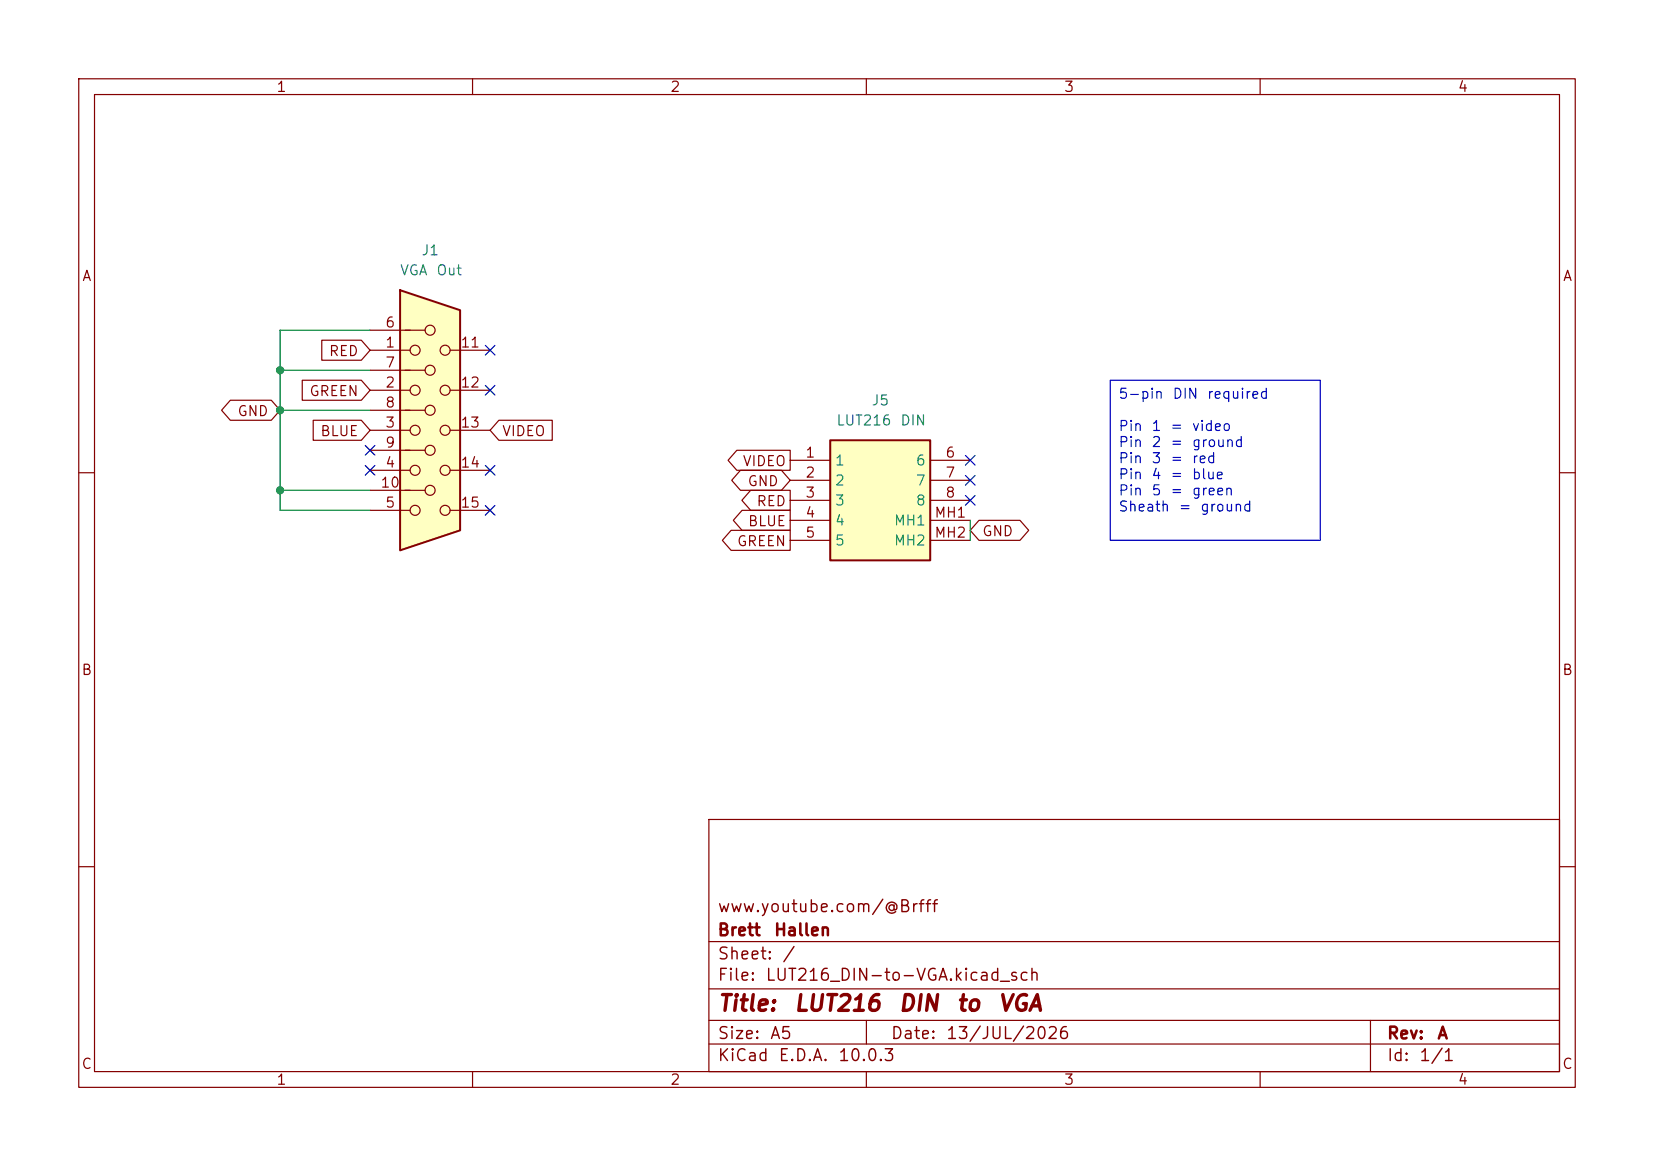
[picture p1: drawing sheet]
(kicad_sch
 (version 20260306)
 (generator "eeschema")
 (generator_version "10.0")
 (paper "A5")
 (title_block
  (title "LUT216 DIN to VGA")
  (date "13/JUL/2026")
  (rev "A")
  (company "Brett Hallen")
  (comment 1 "www.youtube.com/@Brfff"))
 (lib_symbols
  (symbol "Clueless_Engineer:671-0801" (exclude_from_sim no) (in_bom yes) (on_board yes)
   (in_pos_files yes)
   (duplicate_pin_numbers_are_jumpers no)
   (property "Reference" "J" (at 19.05 7.62 0) (show_name no) (do_not_autoplace no) (effects (font (size 1.27 1.27)) (justify left top)))
   (property "Value" "671-0801" (at 19.05 5.08 0) (show_name no) (do_not_autoplace no) (effects (font (size 1.27 1.27)) (justify left top)))
   (property "Footprint" "6710801" (at 19.05 -94.92 0) (show_name no) (do_not_autoplace no) (hide yes) (effects (font (size 1.27 1.27)) (justify left top)))
   (property "Datasheet" "https://www.mouser.co.uk/datasheet/2/458/deltron-671-0401-4-way-din-socket-data-1859903.pdf" (at 19.05 -194.92 0) (show_name no) (do_not_autoplace no) (hide yes) (effects (font (size 1.27 1.27)) (justify left top)))
   (property "Description" "Deltron 8 Pole Right Angle Din Socket Socket, 2A, 100 V ac, Lockable" (at 0 0 0) (show_name no) (do_not_autoplace no) (hide yes) (effects (font (size 1.27 1.27))))
   (property "Height" "19.5" (at 19.05 -394.92 0) (show_name no) (do_not_autoplace no) (hide yes) (effects (font (size 1.27 1.27)) (justify left top)))
   (property "element14 Part Number" "" (at 19.05 -494.92 0) (show_name no) (do_not_autoplace no) (hide yes) (effects (font (size 1.27 1.27)) (justify left top)))
   (property "element14 Price/Stock" "" (at 19.05 -594.92 0) (show_name no) (do_not_autoplace no) (hide yes) (effects (font (size 1.27 1.27)) (justify left top)))
   (property "Manufacturer_Name" "DELTRON COMPONENTS" (at 19.05 -694.92 0) (show_name no) (do_not_autoplace no) (hide yes) (effects (font (size 1.27 1.27)) (justify left top)))
   (property "Manufacturer_Part_Number" "671-0801" (at 19.05 -794.92 0) (show_name no) (do_not_autoplace no) (hide yes) (effects (font (size 1.27 1.27)) (justify left top)))
   (symbol "671-0801_1_1"
    (rectangle (start 5.08 2.54) (end 17.78 -12.7) (stroke (width 0.254) (type default)) (fill (type background)))
    (pin passive line (at 0 0 0) (length 5.08) (name "1" (effects (font (size 1.27 1.27)))) (number "1" (effects (font (size 1.27 1.27)))))
    (pin passive line (at 0 -2.54 0) (length 5.08) (name "2" (effects (font (size 1.27 1.27)))) (number "2" (effects (font (size 1.27 1.27)))))
    (pin passive line (at 0 -5.08 0) (length 5.08) (name "3" (effects (font (size 1.27 1.27)))) (number "3" (effects (font (size 1.27 1.27)))))
    (pin passive line (at 0 -7.62 0) (length 5.08) (name "4" (effects (font (size 1.27 1.27)))) (number "4" (effects (font (size 1.27 1.27)))))
    (pin passive line (at 0 -10.16 0) (length 5.08) (name "5" (effects (font (size 1.27 1.27)))) (number "5" (effects (font (size 1.27 1.27)))))
    (pin passive line (at 22.86 0 180) (length 5.08) (name "6" (effects (font (size 1.27 1.27)))) (number "6" (effects (font (size 1.27 1.27)))))
    (pin passive line (at 22.86 -2.54 180) (length 5.08) (name "7" (effects (font (size 1.27 1.27)))) (number "7" (effects (font (size 1.27 1.27)))))
    (pin passive line (at 22.86 -5.08 180) (length 5.08) (name "8" (effects (font (size 1.27 1.27)))) (number "8" (effects (font (size 1.27 1.27)))))
    (pin passive line (at 22.86 -7.62 180) (length 5.08) (name "MH1" (effects (font (size 1.27 1.27)))) (number "MH1" (effects (font (size 1.27 1.27)))))
    (pin passive line (at 22.86 -10.16 180) (length 5.08) (name "MH2" (effects (font (size 1.27 1.27)))) (number "MH2" (effects (font (size 1.27 1.27))))))
   (embedded_fonts no))
  (symbol "Connector:DE15_Socket_HighDensity"
   (pin_names
    (offset 1.016) (hide yes)) (exclude_from_sim no) (in_bom yes) (on_board yes)
   (in_pos_files yes)
   (duplicate_pin_numbers_are_jumpers no)
   (property "Reference" "J" (at 0 21.59 0) (show_name no) (do_not_autoplace no) (effects (font (size 1.27 1.27))))
   (property "Value" "DE15_Socket_HighDensity" (at 0 19.05 0) (show_name no) (do_not_autoplace no) (effects (font (size 1.27 1.27))))
   (property "Footprint" "" (at -24.13 10.16 0) (show_name no) (do_not_autoplace no) (hide yes) (effects (font (size 1.27 1.27))))
   (property "Datasheet" "" (at -24.13 10.16 0) (show_name no) (do_not_autoplace no) (hide yes) (effects (font (size 1.27 1.27))))
   (property "Description" "15-pin D-SUB connector, socket (female), High density (3 columns), Triple Row, Generic, VGA-connector" (at 0 0 0) (show_name no) (do_not_autoplace no) (hide yes) (effects (font (size 1.27 1.27))))
   (symbol "DE15_Socket_HighDensity_0_1"
    (polyline (pts (xy -3.81 17.78) (xy -3.81 -15.24) (xy 3.81 -12.7) (xy 3.81 15.24) (xy -3.81 17.78)) (stroke (width 0.254) (type default)) (fill (type background)))
    (polyline (pts (xy -3.175 7.62) (xy -0.635 7.62)) (stroke (width 0) (type default)) (fill (type none)))
    (circle (center -1.905 10.16) (radius 0.635) (stroke (width 0) (type default)) (fill (type none)))
    (circle (center -1.905 5.08) (radius 0.635) (stroke (width 0) (type default)) (fill (type none)))
    (circle (center -1.905 0) (radius 0.635) (stroke (width 0) (type default)) (fill (type none)))
    (circle (center -1.905 -5.08) (radius 0.635) (stroke (width 0) (type default)) (fill (type none)))
    (circle (center -1.905 -10.16) (radius 0.635) (stroke (width 0) (type default)) (fill (type none)))
    (polyline (pts (xy -0.635 12.7) (xy -3.175 12.7)) (stroke (width 0) (type default)) (fill (type none)))
    (polyline (pts (xy -0.635 2.54) (xy -3.175 2.54)) (stroke (width 0) (type default)) (fill (type none)))
    (polyline (pts (xy -0.635 -2.54) (xy -3.175 -2.54)) (stroke (width 0) (type default)) (fill (type none)))
    (polyline (pts (xy -0.635 -7.62) (xy -3.175 -7.62)) (stroke (width 0) (type default)) (fill (type none)))
    (circle (center 0 12.7) (radius 0.635) (stroke (width 0) (type default)) (fill (type none)))
    (circle (center 0 7.62) (radius 0.635) (stroke (width 0) (type default)) (fill (type none)))
    (circle (center 0 2.54) (radius 0.635) (stroke (width 0) (type default)) (fill (type none)))
    (circle (center 0 -2.54) (radius 0.635) (stroke (width 0) (type default)) (fill (type none)))
    (circle (center 0 -7.62) (radius 0.635) (stroke (width 0) (type default)) (fill (type none)))
    (circle (center 1.905 10.16) (radius 0.635) (stroke (width 0) (type default)) (fill (type none)))
    (circle (center 1.905 5.08) (radius 0.635) (stroke (width 0) (type default)) (fill (type none)))
    (circle (center 1.905 0) (radius 0.635) (stroke (width 0) (type default)) (fill (type none)))
    (circle (center 1.905 -5.08) (radius 0.635) (stroke (width 0) (type default)) (fill (type none)))
    (circle (center 1.905 -10.16) (radius 0.635) (stroke (width 0) (type default)) (fill (type none))))
   (symbol "DE15_Socket_HighDensity_1_1"
    (pin passive line (at -7.62 10.16 0) (length 5.08) (name "" (effects (font (size 1.27 1.27)))) (number "1" (effects (font (size 1.27 1.27)))))
    (pin passive line (at -7.62 5.08 0) (length 5.08) (name "" (effects (font (size 1.27 1.27)))) (number "2" (effects (font (size 1.27 1.27)))))
    (pin passive line (at -7.62 0 0) (length 5.08) (name "" (effects (font (size 1.27 1.27)))) (number "3" (effects (font (size 1.27 1.27)))))
    (pin passive line (at -7.62 -5.08 0) (length 5.08) (name "" (effects (font (size 1.27 1.27)))) (number "4" (effects (font (size 1.27 1.27)))))
    (pin passive line (at -7.62 -10.16 0) (length 5.08) (name "" (effects (font (size 1.27 1.27)))) (number "5" (effects (font (size 1.27 1.27)))))
    (pin passive line (at -7.62 12.7 0) (length 5.08) (name "" (effects (font (size 1.27 1.27)))) (number "6" (effects (font (size 1.27 1.27)))))
    (pin passive line (at -7.62 7.62 0) (length 5.08) (name "" (effects (font (size 1.27 1.27)))) (number "7" (effects (font (size 1.27 1.27)))))
    (pin passive line (at -7.62 2.54 0) (length 5.08) (name "" (effects (font (size 1.27 1.27)))) (number "8" (effects (font (size 1.27 1.27)))))
    (pin passive line (at -7.62 -2.54 0) (length 5.08) (name "" (effects (font (size 1.27 1.27)))) (number "9" (effects (font (size 1.27 1.27)))))
    (pin passive line (at -7.62 -7.62 0) (length 5.08) (name "" (effects (font (size 1.27 1.27)))) (number "10" (effects (font (size 1.27 1.27)))))
    (pin passive line (at 7.62 10.16 180) (length 5.08) (name "" (effects (font (size 1.27 1.27)))) (number "11" (effects (font (size 1.27 1.27)))))
    (pin passive line (at 7.62 5.08 180) (length 5.08) (name "" (effects (font (size 1.27 1.27)))) (number "12" (effects (font (size 1.27 1.27)))))
    (pin passive line (at 7.62 0 180) (length 5.08) (name "" (effects (font (size 1.27 1.27)))) (number "13" (effects (font (size 1.27 1.27)))))
    (pin passive line (at 7.62 -5.08 180) (length 5.08) (name "" (effects (font (size 1.27 1.27)))) (number "14" (effects (font (size 1.27 1.27)))))
    (pin passive line (at 7.62 -10.16 180) (length 5.08) (name "" (effects (font (size 1.27 1.27)))) (number "15" (effects (font (size 1.27 1.27))))))
   (embedded_fonts no)))
 (text_box "5-pin DIN required\n\nPin 1 = video\nPin 2 = ground\nPin 3 = red\nPin 4 = blue\nPin 5 = green\nSheath = ground"
  (exclude_from_sim no)
  (at 140.97 48.26 0)
  (size 26.67 20.32)
  (margins 0.9525 0.9525 0.9525 0.9525)
  (stroke (width 0) (type solid))
  (fill (type none))
  (effects (font (size 1.27 1.27)) (justify left top)))
 (junction
  (at 35.56 52.07)
  (diameter 0)
  (color 0 0 0 0))
 (junction
  (at 35.56 46.99)
  (diameter 0)
  (color 0 0 0 0))
 (junction
  (at 35.56 62.23)
  (diameter 0)
  (color 0 0 0 0))
 (no_connect
  (at 62.23 64.77))
 (no_connect
  (at 62.23 49.53))
 (no_connect
  (at 46.99 59.69))
 (no_connect
  (at 123.19 63.5))
 (no_connect
  (at 62.23 44.45))
 (no_connect
  (at 46.99 57.15))
 (no_connect
  (at 62.23 59.69))
 (no_connect
  (at 123.19 58.42))
 (no_connect
  (at 123.19 60.96))
 (wire
  (pts (xy 35.56 62.23) (xy 46.99 62.23))
  (stroke (width 0) (type default)))
 (wire
  (pts (xy 35.56 52.07) (xy 35.56 62.23))
  (stroke (width 0) (type default)))
 (wire
  (pts (xy 35.56 41.91) (xy 46.99 41.91))
  (stroke (width 0) (type default)))
 (wire
  (pts (xy 35.56 64.77) (xy 46.99 64.77))
  (stroke (width 0) (type default)))
 (wire
  (pts (xy 35.56 52.07) (xy 46.99 52.07))
  (stroke (width 0) (type default)))
 (wire
  (pts (xy 123.19 66.04) (xy 123.19 68.58))
  (stroke (width 0) (type default)))
 (wire
  (pts (xy 35.56 52.07) (xy 35.56 46.99))
  (stroke (width 0) (type default)))
 (wire
  (pts (xy 35.56 64.77) (xy 35.56 62.23))
  (stroke (width 0) (type default)))
 (wire
  (pts (xy 35.56 46.99) (xy 35.56 41.91))
  (stroke (width 0) (type default)))
 (wire
  (pts (xy 35.56 46.99) (xy 46.99 46.99))
  (stroke (width 0) (type default)))
 (global_label "BLUE"
  (shape output)
  (at 100.33 66.04 180)
  (fields_autoplaced yes)
  (effects (font (size 1.27 1.27)) (justify right))
  (property "Intersheetrefs" "${INTERSHEET_REFS}" (at 92.5672 66.04 0) (hide yes) (show_name no) (do_not_autoplace no) (effects (font (size 1.27 1.27)) (justify right))))
 (global_label "VIDEO"
  (shape output)
  (at 100.33 58.42 180)
  (fields_autoplaced yes)
  (effects (font (size 1.27 1.27)) (justify right))
  (property "Intersheetrefs" "${INTERSHEET_REFS}" (at 91.9019 58.42 0) (hide yes) (show_name no) (do_not_autoplace no) (effects (font (size 1.27 1.27)) (justify right))))
 (global_label "BLUE"
  (shape input)
  (at 46.99 54.61 180)
  (fields_autoplaced yes)
  (effects (font (size 1.27 1.27)) (justify right))
  (property "Intersheetrefs" "${INTERSHEET_REFS}" (at 39.2272 54.61 0) (hide yes) (show_name no) (do_not_autoplace no) (effects (font (size 1.27 1.27)) (justify right))))
 (global_label "GND"
  (shape bidirectional)
  (at 35.56 52.07 180)
  (fields_autoplaced yes)
  (effects (font (size 1.27 1.27)) (justify right))
  (property "Intersheetrefs" "${INTERSHEET_REFS}" (at 27.593 52.07 0) (hide yes) (show_name no) (do_not_autoplace no) (effects (font (size 1.27 1.27)) (justify right))))
 (global_label "GREEN"
  (shape input)
  (at 46.99 49.53 180)
  (fields_autoplaced yes)
  (effects (font (size 1.27 1.27)) (justify right))
  (property "Intersheetrefs" "${INTERSHEET_REFS}" (at 37.8363 49.53 0) (hide yes) (show_name no) (do_not_autoplace no) (effects (font (size 1.27 1.27)) (justify right))))
 (global_label "RED"
  (shape input)
  (at 46.99 44.45 180)
  (fields_autoplaced yes)
  (effects (font (size 1.27 1.27)) (justify right))
  (property "Intersheetrefs" "${INTERSHEET_REFS}" (at 40.3158 44.45 0) (hide yes) (show_name no) (do_not_autoplace no) (effects (font (size 1.27 1.27)) (justify right))))
 (global_label "GREEN"
  (shape output)
  (at 100.33 68.58 180)
  (fields_autoplaced yes)
  (effects (font (size 1.27 1.27)) (justify right))
  (property "Intersheetrefs" "${INTERSHEET_REFS}" (at 91.1763 68.58 0) (hide yes) (show_name no) (do_not_autoplace no) (effects (font (size 1.27 1.27)) (justify right))))
 (global_label "RED"
  (shape output)
  (at 100.33 63.5 180)
  (fields_autoplaced yes)
  (effects (font (size 1.27 1.27)) (justify right))
  (property "Intersheetrefs" "${INTERSHEET_REFS}" (at 93.6558 63.5 0) (hide yes) (show_name no) (do_not_autoplace no) (effects (font (size 1.27 1.27)) (justify right))))
 (global_label "GND"
  (shape bidirectional)
  (at 123.19 67.31 0)
  (fields_autoplaced yes)
  (effects (font (size 1.27 1.27)) (justify left))
  (property "Intersheetrefs" "${INTERSHEET_REFS}" (at 131.157 67.31 0) (hide yes) (show_name no) (do_not_autoplace no) (effects (font (size 1.27 1.27)) (justify left))))
 (global_label "GND"
  (shape bidirectional)
  (at 100.33 60.96 180)
  (fields_autoplaced yes)
  (effects (font (size 1.27 1.27)) (justify right))
  (property "Intersheetrefs" "${INTERSHEET_REFS}" (at 92.363 60.96 0) (hide yes) (show_name no) (do_not_autoplace no) (effects (font (size 1.27 1.27)) (justify right))))
 (global_label "VIDEO"
  (shape input)
  (at 62.23 54.61 0)
  (fields_autoplaced yes)
  (effects (font (size 1.27 1.27)) (justify left))
  (property "Intersheetrefs" "${INTERSHEET_REFS}" (at 70.6581 54.61 0) (hide yes) (show_name no) (do_not_autoplace no) (effects (font (size 1.27 1.27)) (justify left))))
 (symbol
  (lib_id "Clueless_Engineer:671-0801")
  (at 100.33 58.42 0)
  (unit 1)
  (body_style 1)
  (exclude_from_sim no)
  (in_bom yes)
  (on_board yes)
  (in_pos_files yes)
  (dnp no)
  (fields_autoplaced yes)
  (property "Reference" "J5" (at 111.76 50.8 0) (show_name no) (do_not_autoplace no) (effects (font (size 1.27 1.27))))
  (property "Value" "LUT216 DIN" (at 111.76 53.34 0) (show_name no) (do_not_autoplace no) (effects (font (size 1.27 1.27))))
  (property "Footprint" "Clueless_Engineer:6710801" (at 119.38 153.34 0) (hide yes) (show_name no) (do_not_autoplace no) (effects (font (size 1.27 1.27)) (justify left top)))
  (property "Datasheet" "https://www.mouser.co.uk/datasheet/2/458/deltron-671-0401-4-way-din-socket-data-1859903.pdf" (at 119.38 253.34 0) (hide yes) (show_name no) (do_not_autoplace no) (effects (font (size 1.27 1.27)) (justify left top)))
  (property "Description" "Deltron 8 Pole Right Angle Din Socket Socket, 2A, 100 V ac, Lockable" (at 100.33 58.42 0) (hide yes) (show_name no) (do_not_autoplace no) (effects (font (size 1.27 1.27))))
  (property "Height" "19.5" (at 119.38 453.34 0) (hide yes) (show_name no) (do_not_autoplace no) (effects (font (size 1.27 1.27)) (justify left top)))
  (property "element14 Part Number" "" (at 119.38 553.34 0) (hide yes) (show_name no) (do_not_autoplace no) (effects (font (size 1.27 1.27)) (justify left top)))
  (property "element14 Price/Stock" "" (at 119.38 653.34 0) (hide yes) (show_name no) (do_not_autoplace no) (effects (font (size 1.27 1.27)) (justify left top)))
  (property "Manufacturer_Name" "DELTRON COMPONENTS" (at 119.38 753.34 0) (hide yes) (show_name no) (do_not_autoplace no) (effects (font (size 1.27 1.27)) (justify left top)))
  (property "Manufacturer_Part_Number" "671-0801" (at 119.38 853.34 0) (hide yes) (show_name no) (do_not_autoplace no) (effects (font (size 1.27 1.27)) (justify left top)))
  (pin "3")
  (pin "2")
  (pin "4")
  (pin "5")
  (pin "8")
  (pin "6")
  (pin "7")
  (pin "MH2")
  (pin "MH1")
  (pin "1"))
 (symbol
  (lib_id "Connector:DE15_Socket_HighDensity")
  (at 54.61 54.61 0)
  (unit 1)
  (body_style 1)
  (exclude_from_sim no)
  (in_bom yes)
  (on_board yes)
  (in_pos_files yes)
  (dnp no)
  (fields_autoplaced yes)
  (property "Reference" "J1" (at 54.61 31.75 0) (show_name no) (do_not_autoplace no) (effects (font (size 1.27 1.27))))
  (property "Value" "VGA Out" (at 54.61 34.29 0) (show_name no) (do_not_autoplace no) (effects (font (size 1.27 1.27))))
  (property "Footprint" "Connector_Dsub:DSUB-15-HD_Socket_Horizontal_P2.29x2.54mm_EdgePinOffset8.35mm_Housed_MountingHolesOffset10.89mm" (at 30.48 44.45 0) (hide yes) (show_name no) (do_not_autoplace no) (effects (font (size 1.27 1.27))))
  (property "Datasheet" "" (at 30.48 44.45 0) (hide yes) (show_name no) (do_not_autoplace no) (effects (font (size 1.27 1.27))))
  (property "Description" "15-pin D-SUB connector, socket (female), High density (3 columns), Triple Row, Generic, VGA-connector" (at 54.61 54.61 0) (hide yes) (show_name no) (do_not_autoplace no) (effects (font (size 1.27 1.27))))
  (pin "13")
  (pin "14")
  (pin "15")
  (pin "6")
  (pin "1")
  (pin "7")
  (pin "2")
  (pin "8")
  (pin "3")
  (pin "9")
  (pin "4")
  (pin "10")
  (pin "5")
  (pin "11")
  (pin "12"))
 (sheet_instances
  (path ""
   (page "1")))
 (embedded_fonts no))
